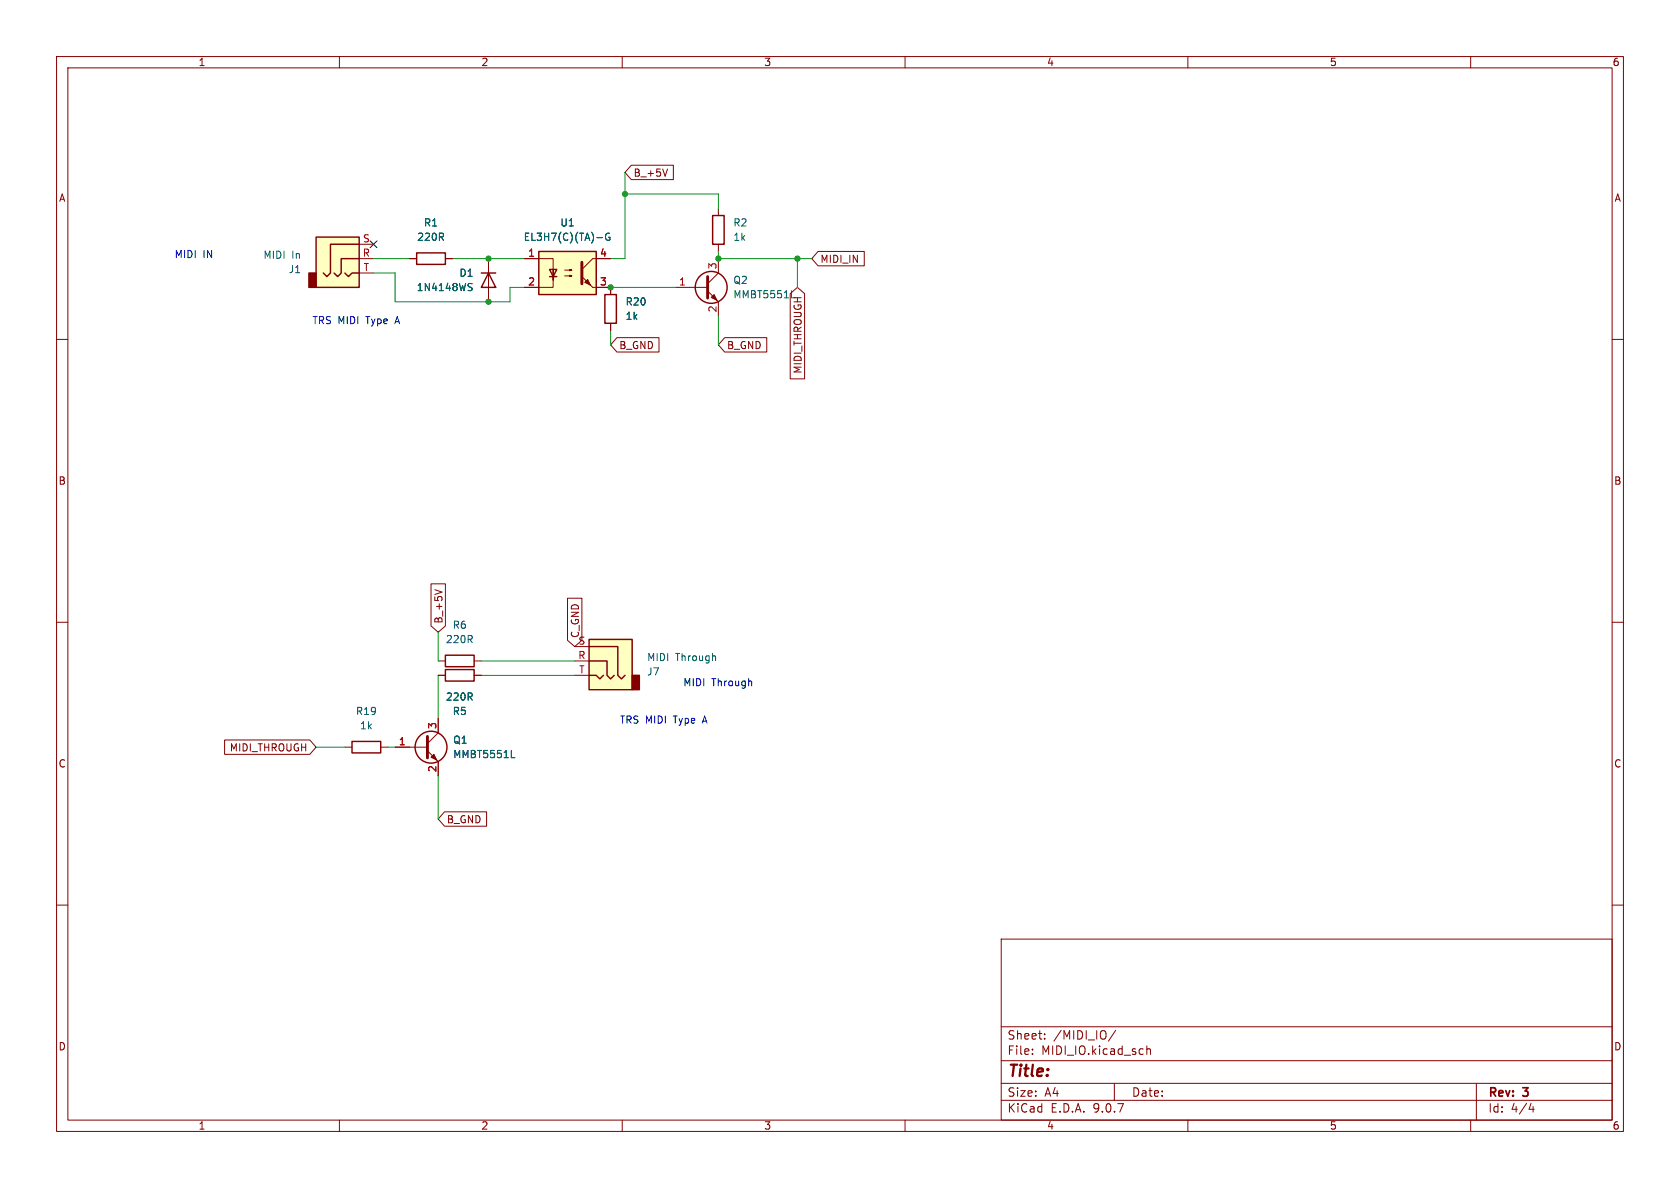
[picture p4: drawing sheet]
<svg xmlns="http://www.w3.org/2000/svg" width="297mm" height="210mm" viewBox="0 0 297 210" stroke-linecap="round" stroke-linejoin="round" font-family="sans-serif">
<g fill="none" stroke="#840000" stroke-width=".18">
<path d="M10 10h277v190h-277zM12 12h273v186h-273zM60 10v2M110 10v2M160 10v2M210 10v2M260 10v2M127 36.8v1.3M127 43.2v1.3M10 60h2M285 60h2M10 110h2"/>
<path d="M285 110h2M61 132.1h1.2M67.3 132.1h1.3M10 160h2M177 166h108v32h-108zM285 160h2M60 198v2M110 198v2M160 198v2M177 194.5h108M177 191.5h108M177 187.5h108"/>
<path d="M177 181.5h108M182.5 186.3v.1M182.5 185.5v.1M184.7 183.6v.1M184.7 182.8v.1M197 191.5v3M197.2 182.1l-1.2 2M202.7 184.9v1.5M202.7 185.5l.3-.1 .3 .1 .1 .9M210 198v2M260 198v2M261 191.5v6.5"/>
<path d="M270.7 195l-.4 1.1h.9M271 195.6v1"/>
</g>
<path d="M126 38.1h2v5.1h-2zM62.2 131.1h5.1v2h-5.1z" fill="none" stroke="#840000" stroke-width=".25"/>
<path d="M104.1 113h7.7v8.9h-7.7z" fill="#ffffc2"/>
<path d="M111.8 119.4h1.2v2.5h-1.2z" fill="#840000" stroke="#840000" stroke-width=".25"/>
<g fill="none" stroke="#840000" stroke-width=".25">
<path d="M73.7 44.7h5v2h-5zM85.1 48.3h2.5M86.4 48.3l1.2 2.5h-2.5zM106.9 52.1h2.1v5.1h-2.1zM78.7 118.4h5.1v2h-5.1zM78.7 115.8h5.1v2.1h-5.1zM104.1 113h7.7v8.9h-7.7zM104.1 116.8h3.2v2.6l.6 .6 .7-.6M104.1 119.4h1.3l.6 .6 .7-.6M104.1 114.3h5.1v5.1l.7 .6 .6-.6"/>
<circle cx="125.7" cy="50.8" r="2.82"/>
<circle cx="76.2" cy="132.1" r="2.82"/>
</g>
<g fill="none" stroke="#840000" stroke-width=".18">
<path d="M72.4 45.7h1.3M78.7 45.7h1.3M86.4 45.7v7.6M107.9 50.8v1.3M107.9 57.2v1.2M119.4 50.8h5.7M125.1 51.4l1.9 1.9v2.6M127 45.7v2.6l-1.9 1.9M77.5 116.8h1.2M77.5 119.4h1.2M83.8 116.8h1.3M83.8 119.4h1.3"/>
<path d="M101.6 114.3h2.5M101.6 116.8h2.5M101.6 119.4h2.5M69.8 132.1h5.8M75.6 132.7l1.9 1.9v2.6M77.5 127v2.5l-1.9 1.9"/>
</g>
<path d="M83 50.7l.3 .1 .2 .3-.3 .3h-.3M83 50.1l.5 .1M139.9 52.6h.6M126.4 116l.1 .8M90.4 133.9h.6" fill="none" stroke="#006464" stroke-width=".18"/>
<path d="M125.1 48.9v3.8M75.6 130.2v3.8" fill="none" stroke="#840000" stroke-width=".51"/>
<g fill="#840000" stroke="#840000" stroke-width=".18">
<path d="M76.2 133.9l.5-.5 .5 1z"/>
<path d="M125.7 52.6l.5-.5 .5 1z"/>
</g>
<path d="M55.9 41.9h7.6v8.9h-7.6z" fill="#ffffc2"/>
<path d="M54.6 48.3h1.3v2.5h-1.3z" fill="#840000" stroke="#840000" stroke-width=".25"/>
<path d="M55.9 41.9h7.6v8.9h-7.6zM61 48.3l.6 .6 .6-.6h1.3M63.5 45.7h-3.2v2.6l-.6 .6-.6-.6M63.5 43.2h-5.1v5.1l-.6 .6-.7-.6" fill="none" stroke="#840000" stroke-width=".25"/>
<path d="M63.5 43.2h2.5M63.5 45.7h2.5M63.5 48.3h2.5" fill="none" stroke="#840000" stroke-width=".18"/>
<path d="M95.2 44.5h10.2v7.6h-10.2z" fill="#ffffc2"/>
<path d="M95.2 44.5h10.2v7.6h-10.2zM97.2 47.6h1.2l-.6 1.3zM97.2 48.9h1.2" fill="none" stroke="#840000" stroke-width=".25"/>
<g fill="none" stroke="#840000" stroke-width=".18">
<path d="M111.6 29.2h7.4v2.6h-7.4l-1.1-1.3zM118 29.9l-.4 1.3M72.4 45.7h1.3M78.7 45.7h1.3M86.4 45.7v2.6M86.4 50.8v2.5M92.7 45.7h5.1v3.8v-1.9M97.8 48.9v1.9h-5.1M99.8 47.8h1.3l-.4 .1v-.3l.4 .2M99.8 48.8h1.3l-.4 .1v-.3l.4 .2M104.8 50.8h3.1v1.3M107.9 45.7h-3.1l-1.9 1.9"/>
<path d="M107.9 57.2v1.2M109.1 59.7h7.4v2.5h-7.4l-1.2-1.2zM128.1 59.7h7.5v2.5h-7.5l-1.1-1.2zM139.7 51.9l1.3-1.1 1.2 1.1v15.1h-2.5zM144.6 44.4h8.2v2.6h-8.2l-1.1-1.3zM76.2 103.2h2.5v7.4l-1.2 1.2-1.3-1.2zM76.9 104.2l1.2 .5M77.5 119.4h1.2M83.8 119.4h1.3M100.3 105.7h2.6v7.5l-1.3 1.1-1.3-1.1zM39.7 130.8h15.1l1.1 1.3-1.1 1.3h-15.1zM69.8 132.1h2.6"/>
<path d="M77.5 127v2.5M77.5 134.6v2.6M78.6 143.5h7.4v2.6h-7.4l-1.1-1.3z"/>
</g>
<path d="M102.9 46.4v3.8" fill="none" stroke="#840000" stroke-width=".51"/>
<g fill="#840000" stroke="#840000" stroke-width=".18">
<path d="M103.9 49.4l.5 1-1-.5z"/>
<path d="M102.9 48.9l1.9 1.9z"/>
</g>
<path d="M83 50.7l.3 .1 .2 .3-.3 .3h-.3M83 50.1l.5 .1M105.5 42h1M107.8 41.3a.59 .59 0 0 0-.8 .6 .59 .59 0 0 0 .8 .5v-.5h-.2M90.4 133.9h.6" fill="none" stroke="#006464" stroke-width=".18"/>
<g fill="none" stroke="#009600" stroke-width=".18">
<path d="M110.5 34.3h16.5v2.5M110.5 30.5v15.2h-2.6M66 45.7h6.4M66 48.3h3.8v5h20.4v-2.5h2.5M80 45.7h12.7M107.9 50.8h11.5M107.9 58.4v2.6M127 44.5v1.2h16.5M127 55.9v5.1M141 45.7v5.1M77.5 111.8v5M77.5 119.4v7.6"/>
<path d="M85.1 119.4h16.5M85.1 116.8h16.5M55.9 132.1h5.1M68.6 132.1h1.2M77.5 137.2v7.6"/>
</g>
<path d="M65.4 42.6l1.2 1.2M66.6 42.6l-1.2 1.2" fill="none" stroke="#000084" stroke-width=".18"/>
<path d="M132.8 120.4l.1 .8" fill="none" stroke="#0000c2" stroke-width=".18"/>
<g fill="#009600" stroke="#009600" stroke-width=".18">
<circle cx="86.4" cy="45.7" r=".46"/>
<circle cx="86.4" cy="53.3" r=".46"/>
<circle cx="110.5" cy="34.3" r=".46"/>
<circle cx="107.9" cy="50.8" r=".46"/>
<circle cx="127" cy="45.7" r=".46"/>
<circle cx="141" cy="45.7" r=".46"/>
</g>
<text font-size="2.8" fill="#840000" x="178" y="190.9">Title:</text>
<g font-size="2.1" fill="#840000">
<text x="178" y="184">Sheet:</text>
<text x="186.2" y="184">/MIDI_IO/</text>
<text x="178" y="186.7">File:</text>
<text x="184.1" y="186.7">MIDI_IO.kicad_sch</text>
<text x="178" y="196.9">KiCad</text>
<text x="178" y="194.1">Size:</text>
<text x="184.7" y="194.1">A4</text>
<text x="185.7" y="196.9">E.D.A.</text>
<text x="193.3" y="196.9">9.0.7</text>
<text x="200" y="194.1">Date:</text>
<text x="263" y="194.3">Rev:</text>
<text x="263" y="196.9">Id:</text>
<text x="267.1" y="196.9">4/4</text>
<text x="269.4" y="194.3">3</text>
</g>
<g font-size="1.8" fill="#840000">
<text x="35" y="11.9">1</text>
<text x="85" y="11.9">2</text>
<text x="135" y="11.9">3</text>
<text x="185" y="11.9">4</text>
<text x="235" y="11.9">5</text>
<text x="285" y="11.9">6</text>
<text x="10.3" y="35.9">A</text>
<text x="111.9" y="31.4">B_+5V</text>
<text x="285.3" y="35.9">A</text>
<text x="144.9" y="46.7">MIDI_IN</text>
<text x="109.4" y="61.9">B_GND</text>
<text x="128.4" y="61.9">B_GND</text>
<text x="141.9" y="66.2" transform="rotate(-90 141.9 66.2)">MIDI_THROUGH</text>
<text x="10.3" y="85.9">B</text>
<text x="285.3" y="85.9">B</text>
<text x="78.4" y="110.3" transform="rotate(-90 78.4 110.3)">B_+5V</text>
<text x="102.6" y="112.9" transform="rotate(-90 102.6 112.9)">C_GND</text>
<text x="102.2" y="114">S</text>
<text x="10.3" y="135.9">C</text>
<text x="40.5" y="133">MIDI_THROUGH</text>
<text x="285.3" y="135.9">C</text>
<text x="78.9" y="145.7">B_GND</text>
<text x="10.3" y="185.9">D</text>
<text x="285.3" y="185.9">D</text>
<text x="35" y="199.9">1</text>
<text x="85" y="199.9">2</text>
<text x="135" y="199.9">3</text>
<text x="185" y="199.9">4</text>
<text x="235" y="199.9">5</text>
<text x="285" y="199.9">6</text>
</g>
<g font-size="1.8" fill="#006464">
<text x="74.9" y="40.2">R1</text>
<text x="99" y="40.2">U1</text>
<text x="129.5" y="40.2">R2</text>
<text x="46.5" y="45.9">MIDI</text>
<text x="51.6" y="45.9">In</text>
<text x="73.6" y="42.8">220R</text>
<text x="92.5" y="42.8">EL3H7(C)(TA)-G</text>
<text x="129.5" y="42.8">1k</text>
<text x="50.9" y="48.5">J1</text>
<text x="73.6" y="51.7">1N4148WS</text>
<text x="81.1" y="49.1">D1</text>
<text x="129.5" y="52.9">MMBT5551L</text>
<text x="129.5" y="50.4">Q2</text>
<text x="110.5" y="54.2">R20</text>
<text x="110.5" y="56.7">1k</text>
<text x="78.7" y="113.9">220R</text>
<text x="79.9" y="111.4">R6</text>
<text x="114.3" y="119.6">J7</text>
<text x="114.3" y="117.1">MIDI</text>
<text x="119.4" y="117.1">Through</text>
<text x="78.7" y="124.1">220R</text>
<text x="62.8" y="126.6">R19</text>
<text x="63.5" y="129.1">1k</text>
<text x="79.9" y="126.6">R5</text>
<text x="80" y="131.7">Q1</text>
<text x="80" y="134.2">MMBT5551L</text>
</g>
<g font-size="1.8" fill="#0000c2">
<text x="30.8" y="45.8">MIDI</text>
<text x="35.9" y="45.8">IN</text>
<text x="55.1" y="57.5">TRS MIDI</text>
<text x="64.8" y="57.5">Type</text>
<text x="70.2" y="57.5">A</text>
<text x="120.7" y="121.5">MIDI</text>
<text x="125.8" y="121.5">Through</text>
<text x="109.5" y="128.1">TRS MIDI</text>
<text x="119.2" y="128.1">Type</text>
<text x="124.5" y="128.1">A</text>
</g>
<g font-size="1.8" fill="#a90000">
<text x="64" y="45.5">R</text>
<text x="64.1" y="42.9">S</text>
<text x="93.3" y="45.5">1</text>
<text x="106" y="45.5">4</text>
<text x="126.7" y="47.7" transform="rotate(-90 126.7 47.7)">3</text>
<text x="64.2" y="48">T</text>
<text x="93.3" y="50.5">2</text>
<text x="106" y="50.5">3</text>
<text x="119.9" y="50.5">1</text>
<text x="126.7" y="55.3" transform="rotate(-90 126.7 55.3)">2</text>
<text x="102.1" y="116.6">R</text>
<text x="102.3" y="119.1">T</text>
<text x="70.4" y="131.8">1</text>
<text x="77.2" y="129" transform="rotate(-90 77.2 129)">3</text>
<text x="77.2" y="136.6" transform="rotate(-90 77.2 136.6)">2</text>
</g>
</svg>
